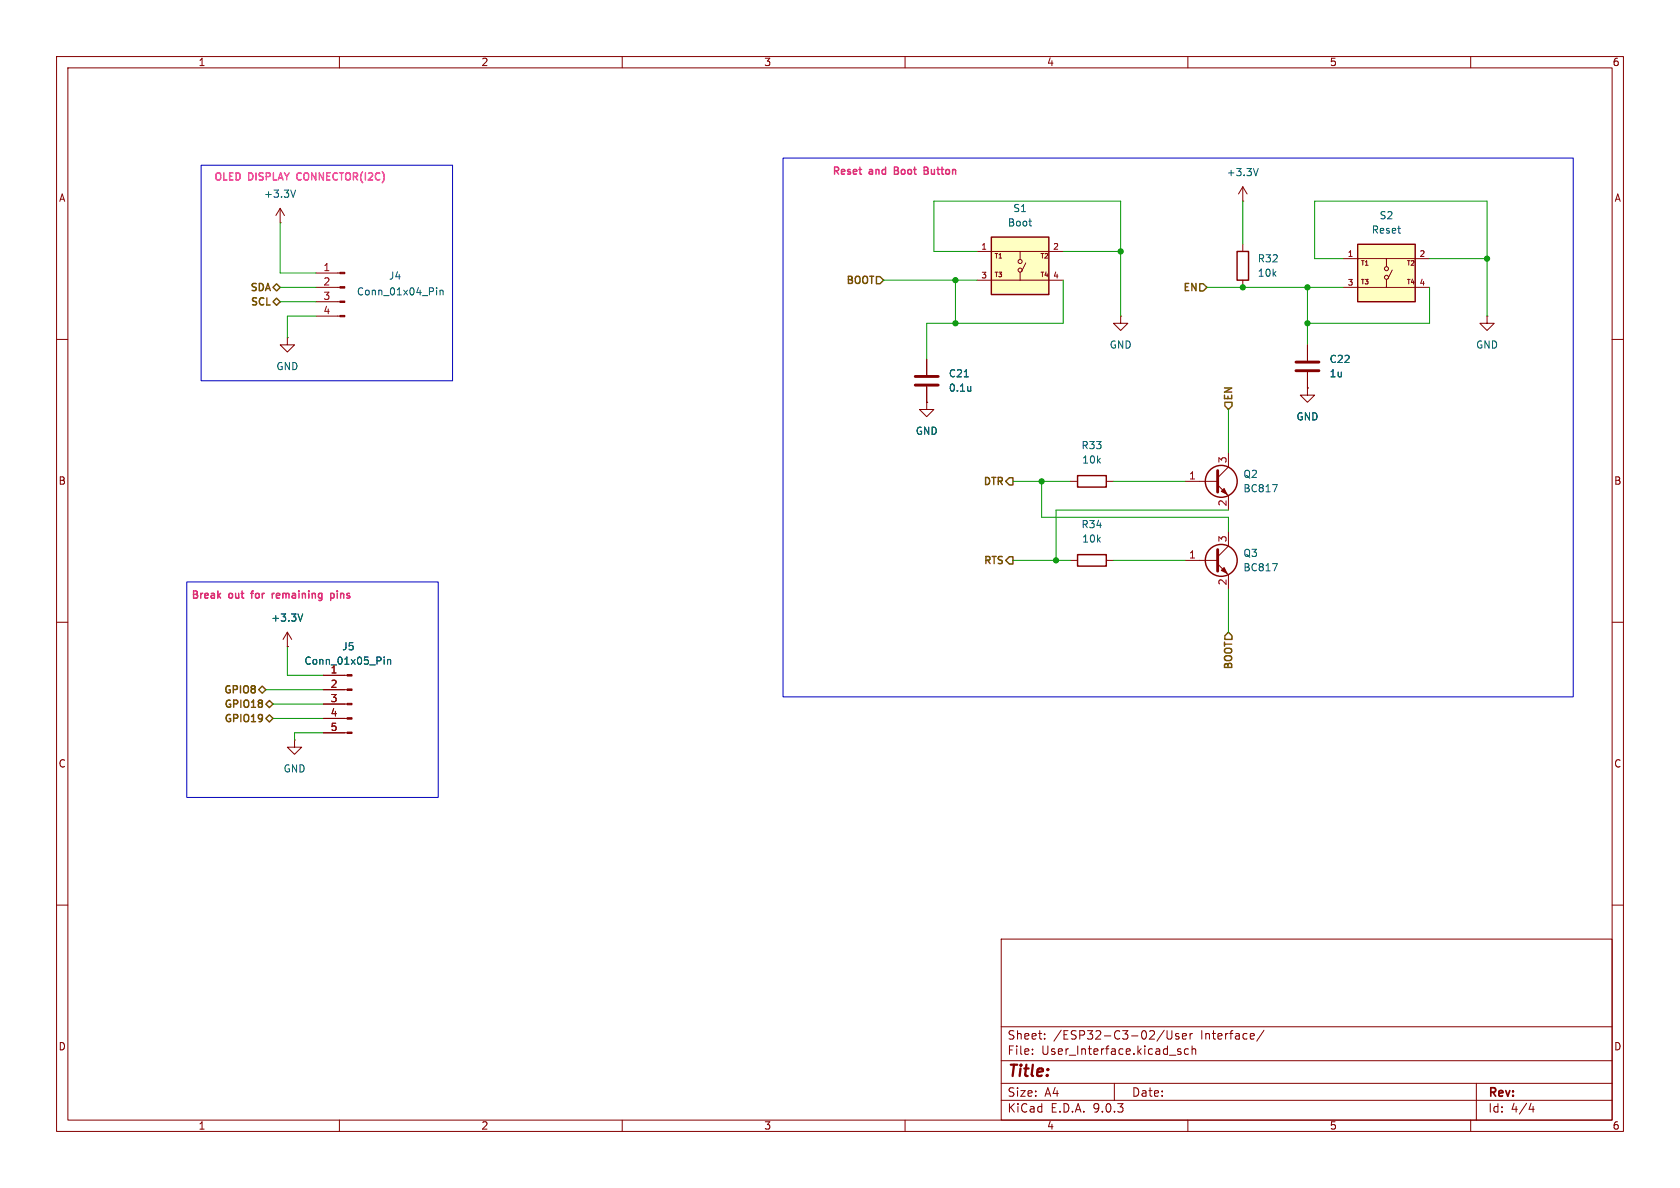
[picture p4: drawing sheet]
<svg xmlns="http://www.w3.org/2000/svg" width="297mm" height="210mm" viewBox="0 0 297 210" stroke-linecap="round" stroke-linejoin="round" font-family="sans-serif">
<g fill="none" stroke="#840000" stroke-width=".18">
<path d="M10 10h277v190h-277zM12 12h273v186h-273zM60 10v2M110 10v2M160 10v2M210 10v2M260 10v2M10 60h2M285 60h2M209.5 99.1h5.8M215.3 99.7l1.9 1.9v2.5M217.2 94v2.5l-1.9 1.9"/>
<path d="M10 110h2M285 110h2M10 160h2M177 166h108v32h-108zM285 160h2M60 198v2M110 198v2M160 198v2M177 194.5h108M177 191.5h108M177 187.5h108M177 181.5h108"/>
<path d="M182.5 186.3v.1M182.5 185.5v.1M184.7 183.6v.1M184.7 182.8v.1M197 191.5v3M205.8 182.1l-1.3 2M206.3 182.2v1.2l.3 .3 .4-.1 .2-.2v-1.2M208.2 185.8l.5 .2 .1 .2-.2 .2-.4-.1M208.2 185.5h.5M208.4 182.8l-.4-.1-.2 .2 .1 .2 .5 .2v.3h-.6M209 183.2l.7-.1v-.3l-.5-.1-.2 .2 .1 .7h.6M210 198v2"/>
<path d="M210.1 185.5l-.4-.1-.3 .3v.4l.1 .2h.6M210.4 182.7v1M210.7 185.5l.3-.1 .3 .1 .1 .9M210.7 184.9v1.5M210.8 182.7l-.3 .1-.1 .2M223.5 182.1l-1.3 2M260 198v2M261 191.5v6.5M270.7 195l-.4 1.1h.9M271 195.6v1"/>
</g>
<path d="M215.3 97.2v3.8" fill="none" stroke="#840000" stroke-width=".51"/>
<circle cx="215.9" cy="99.1" r="2.82" fill="none" stroke="#840000" stroke-width=".25"/>
<path d="M215.9 100.8l.5-.5 .5 1z" fill="#840000" stroke="#840000" stroke-width=".18"/>
<path d="M225 99.6h.8l-.5 1.3" fill="none" stroke="#006464" stroke-width=".18"/>
<path d="M240 43.2h10.2v10.1h-10.2z" fill="#ffffc2"/>
<g fill="none" stroke="#840000" stroke-width=".18">
<path d="M49.5 39.4h.1M49.5 36.8l-.7 1.3M49.5 36.8l.8 1.3M49.5 36.8v2.6M219.7 35.6h.1M219.7 33v2.6M219.7 33l-.8 1.3M219.7 33l.8 1.3M50.8 59.7v1.3h1.3l-1.3 1.2-1.3-1.2h1.3M50.8 59.7h.1M55.9 50.8h4.2M55.9 48.3h4.2"/>
<path d="M55.9 53.3h4.2M55.9 55.9h4.2M219.7 43.2v1.3M219.7 49.5v1.3M237.5 45.7h15.2M237.5 50.8h15.2M245.1 45.7v1.4M245.1 49.4v1.4M246.1 47.8l-.7 1.5M262.9 55.9v1.3h1.3l-1.3 1.2-1.3-1.2h1.3M262.9 55.9h.1M163.8 71.1v1.3h1.3l-1.3 1.3-1.2-1.3h1.2"/>
<path d="M163.8 71.1h.1M231.1 61v2.8M231.1 65.8v2.8M189.2 99.1h1.3M195.6 99.1h1.2M50.8 114.3h.1M50.8 111.8l-.8 1.2M50.8 111.8l.8 1.2M50.8 111.8v2.5M57.1 119.4h4.3M52.1 130.8v1.3h1.2l-1.2 1.3-1.3-1.3h1.3M52.1 130.8h.1"/>
<path d="M57.1 121.9h4.3M57.1 124.5h4.3M57.1 127h4.3M57.1 129.5h4.3"/>
<circle cx="245.1" cy="49" r=".36"/>
<circle cx="245.1" cy="47.5" r=".36"/>
</g>
<path d="M218.7 44.5h2v5h-2zM240 43.2h10.2v10.1h-10.2zM190.5 98h5.1v2.1h-5.1z" fill="none" stroke="#840000" stroke-width=".25"/>
<path d="M52.3 33.6l-.5 1.3M222.4 29.8l-.4 1.3M77.2 50.9v.1M77.2 51.3v.8M77.8 51.3v.8M77.8 51.4l.2-.1 .3 .1v.7M53.5 108.5l-.4 1.3M67.9 116.1v.2M67.9 116.6v.8M68.5 116.6v.8M68.5 116.7l.2-.1h.3l.1 .8" fill="none" stroke="#006464" stroke-width=".18"/>
<g fill="#840000" stroke="#840000" stroke-width=".18">
<path d="M60.1 48.1h.9v.3h-.9z"/>
<path d="M60.1 50.7h.9v.2h-.9z"/>
<path d="M60.1 53.2h.9v.3h-.9z"/>
<path d="M60.1 55.8h.9v.2h-.9z"/>
<path d="M61.4 119.3h.8v.2h-.8z"/>
<path d="M61.4 121.8h.8v.2h-.8z"/>
<path d="M61.4 124.3h.8v.3h-.8z"/>
<path d="M61.4 126.9h.8v.2h-.8z"/>
<path d="M61.4 129.4h.8v.3h-.8z"/>
</g>
<path d="M229.1 64h4.1M229.1 65.5h4.1" fill="none" stroke="#840000" stroke-width=".51"/>
<path d="M175.3 41.9h10.1v10.2h-10.1z" fill="#ffffc2"/>
<g fill="none" stroke="#840000" stroke-width=".18">
<path d="M172.7 44.5h15.3M172.7 49.5h15.3M180.3 44.5v1.3M180.3 48.1v1.4M181.4 46.5l-.8 1.5M198.1 55.9v1.3h1.3l-1.3 1.2-1.3-1.2h1.3M198.1 55.9h.1M163.8 71.1h.1M163.8 63.5v2.8M163.8 68.3v2.8M231.1 68.6v1.3h1.3l-1.3 1.2-1.2-1.2h1.2M231.1 68.6h.1"/>
<path d="M231.1 61v2.8M231.1 65.8v2.8M189.2 85.1h1.3M195.6 85.1h1.2M209.5 85.1h5.8M215.3 85.7l1.9 1.9v2.6M217.2 80v2.6l-1.9 1.9M50.8 114.3h.1M57.1 119.4h3.9M57.1 121.9h3.9M57.1 124.5h3.9M57.1 127h3.9"/>
<path d="M57.1 129.5h3.9"/>
<circle cx="180.3" cy="46.2" r=".36"/>
<circle cx="180.3" cy="47.8" r=".36"/>
</g>
<g fill="none" stroke="#840000" stroke-width=".25">
<path d="M175.3 41.9h10.1v10.2h-10.1zM190.5 84.1h5.1v2h-5.1z"/>
<circle cx="215.9" cy="85.1" r="2.82"/>
</g>
<path d="M181.9 39.1h.5M182.2 39.9h.2M170.5 66.6h.7M171.6 68.3v.9M171.6 69v.1M225 85.7h.8l-.5 1.2M53.5 108.5l-.4 1.3M67.9 116.1v.2M67.9 116.6v.8M68.5 116.6v.8M68.5 116.7l.2-.1h.3l.1 .8" fill="none" stroke="#006464" stroke-width=".18"/>
<path d="M161.8 66.5h4.1M161.8 68.1h4.1M215.3 83.2v3.8" fill="none" stroke="#840000" stroke-width=".51"/>
<path d="M215.9 86.9l.5-.5 .5 1z" fill="#840000" stroke="#840000" stroke-width=".18"/>
<g fill="none" stroke="#725600" stroke-width=".25">
<path d="M48.3 50.8l.6-.6 .6 .6-.6 .6zM48.3 53.3l.6-.6 .6 .6-.6 .7zM154.9 48.9h.7l.6 .6-.6 .7h-.7zM212.1 50.2h.6l.7 .6-.7 .6h-.6zM216.5 71.1h1.3v.7l-.6 .6-.7-.6zM177.8 99.1l.6-.7h.7v1.3h-.7zM178.4 84.5h.7v1.2h-.7l-.6-.6zM217.2 111.8l.6 .6v.6h-1.3v-.6zM45.7 121.9l.7-.6 .6 .6-.6 .7zM46.3 123.9v.3M46.3 124.4v.5M46.3 126.4v.9"/>
<path d="M46.4 126.8l-.1 .2M47 124.5l.6-.7 .7 .7-.7 .6zM47 127l.6-.6 .7 .6-.7 .6z"/>
</g>
<g fill="none" stroke="#009600" stroke-width=".18">
<path d="M49.5 39.4v8.9h6.4M219.7 35.6v7.6M49.5 50.8h6.4M49.5 53.3h6.4M55.9 55.9h-5.1v3.8M156.2 49.5h16.5M168.9 49.5v7.7M172.7 44.5h-7.6v-8.9h33v20.3M188 49.5v7.7h-24.2v6.3M188 44.5h10.1M213.4 50.8h24.1M231.1 50.8v10.2"/>
<path d="M237.5 45.7h-5.1v-10.1h30.5v20.3M252.7 50.8v6.4h-21.6M252.7 45.7h10.2M217.2 72.4v7.6M179.1 85.1h10.1M179.1 99.1h10.1M184.1 85.1v6.3h33.1v2.6M196.8 85.1h12.7M196.8 99.1h12.7M217.2 90.2h-30.5v8.9M50.8 114.3v5.1h6.3M217.2 104.1v7.7"/>
<path d="M47 121.9h10.1M48.3 124.5h8.8M48.3 127h8.8M57.1 129.5h-5v1.3"/>
</g>
<path d="M163.4 30.1h.4M163.8 30.1l.2 .1M163.9 29.6l-.5-.1v1.3h.5M163.9 30.1h-.1" fill="none" stroke="#ff2580" stroke-width=".25"/>
<path d="M44.3 104.9h.5M48.1 104.9v.8M48.5 104.9l-.4 .2M58.5 104.9h.3l.3 .2-.1 .6h-.5M58.5 104.9v1.3" fill="none" stroke="#ff0c77" stroke-width=".25"/>
<path d="M35.6 29.2h44.4v38.1h-44.4zM138.4 27.9h139.7v95.3h-139.7zM33 102.9h44.5v38.1h-44.5z" fill="none" stroke="#0000c2" stroke-width=".18"/>
<g fill="#009600" stroke="#009600" stroke-width=".18">
<circle cx="168.9" cy="57.2" r=".46"/>
<circle cx="184.1" cy="85.1" r=".46"/>
<circle cx="168.9" cy="49.5" r=".46"/>
<circle cx="198.1" cy="44.5" r=".46"/>
<circle cx="186.7" cy="99.1" r=".46"/>
<circle cx="262.9" cy="45.7" r=".46"/>
<circle cx="231.1" cy="57.2" r=".46"/>
<circle cx="219.7" cy="50.8" r=".46"/>
<circle cx="231.1" cy="50.8" r=".46"/>
</g>
<text font-size="2.8" fill="#840000" x="178" y="190.9">Title:</text>
<g font-size="2.1" fill="#840000">
<text x="178" y="184">Sheet:</text>
<text x="186.2" y="184">/ESP32-C3-02/User</text>
<text x="212.3" y="184">Interface/</text>
<text x="178" y="186.7">File:</text>
<text x="184.1" y="186.7">User_Interface.kicad_sch</text>
<text x="178" y="196.9">KiCad</text>
<text x="178" y="194.1">Size:</text>
<text x="184.7" y="194.1">A4</text>
<text x="185.7" y="196.9">E.D.A.</text>
<text x="193.3" y="196.9">9.0.3</text>
<text x="200" y="194.1">Date:</text>
<text x="263" y="194.3">Rev:</text>
<text x="263" y="196.9">Id:</text>
<text x="267.1" y="196.9">4/4</text>
</g>
<g font-size="1.8" fill="#840000">
<text x="35" y="11.9">1</text>
<text x="85" y="11.9">2</text>
<text x="135" y="11.9">3</text>
<text x="185" y="11.9">4</text>
<text x="235" y="11.9">5</text>
<text x="285" y="11.9">6</text>
<text x="10.3" y="35.9">A</text>
<text x="285.3" y="35.9">A</text>
<text x="10.3" y="85.9">B</text>
<text x="285.3" y="85.9">B</text>
<text x="10.3" y="135.9">C</text>
<text x="285.3" y="135.9">C</text>
<text x="10.3" y="185.9">D</text>
<text x="285.3" y="185.9">D</text>
<text x="35" y="199.9">1</text>
<text x="85" y="199.9">2</text>
<text x="135" y="199.9">3</text>
<text x="185" y="199.9">4</text>
<text x="235" y="199.9">5</text>
<text x="285" y="199.9">6</text>
</g>
<g font-size="1.8" fill="#ff22c3">
<text x="37.7" y="32.3">OLED</text>
<text x="43.9" y="32.3">DISPLAY</text>
<text x="53" y="32.3">CONNECTOR(I2C)</text>
</g>
<g font-size="1.8" fill="#006464">
<text x="46.6" y="35.2">+3.3V</text>
<text x="216.8" y="31.3">+3.3V</text>
<text x="178.1" y="40.2">Boot</text>
<text x="179" y="37.7">S1</text>
<text x="242.4" y="41.5">Reset</text>
<text x="243.8" y="39">S2</text>
<text x="222.3" y="46.6">R32</text>
<text x="63" y="52.4">Conn_01x04_Pin</text>
<text x="68.7" y="49.6">J4</text>
<text x="222.3" y="49.1">10k</text>
<text x="48.8" y="65.6">GND</text>
<text x="196.1" y="61.8">GND</text>
<text x="235" y="64.4">C22</text>
<text x="260.9" y="61.8">GND</text>
<text x="167.6" y="66.9">C21</text>
<text x="167.6" y="69.4">0.1u</text>
<text x="235" y="66.9">1u</text>
<text x="161.8" y="77.1">GND</text>
<text x="229.1" y="74.5">GND</text>
<text x="191.1" y="79.6">R33</text>
<text x="191.2" y="82.1">10k</text>
<text x="219.7" y="87.2">BC817</text>
<text x="219.7" y="84.7">Q2</text>
<text x="191.1" y="93.6">R34</text>
<text x="191.2" y="96.1">10k</text>
<text x="219.7" y="101.2">BC817</text>
<text x="219.7" y="98.7">Q3</text>
<text x="47.9" y="110.1">+3.3V</text>
<text x="53.7" y="117.7">Conn_01x05_Pin</text>
<text x="60.4" y="115.2">J5</text>
<text x="50" y="136.8">GND</text>
</g>
<g font-size="1.8" fill="#ff2580">
<text x="147" y="31.2">Reset</text>
<text x="153.7" y="31.2">and</text>
<text x="158.6" y="31.2">Boot</text>
<text x="164.3" y="31.2">Button</text>
</g>
<g font-size="1.8" fill="#725600">
<text x="44" y="51.8">SDA</text>
<text x="149.3" y="50.5">BOOT</text>
<text x="208.9" y="51.8">EN</text>
<text x="44.1" y="54.4">SCL</text>
<text x="218.2" y="70.9" transform="rotate(-90 218.2 70.9)">EN</text>
<text x="173.6" y="86.1">DTR</text>
<text x="173.7" y="100.1">RTS</text>
<text x="218.2" y="118.6" transform="rotate(-90 218.2 118.6)">BOOT</text>
<text x="39.3" y="122.9">GPIO8</text>
<text x="39.4" y="125.5">GPIO18</text>
<text x="39.4" y="128">GPIO19</text>
</g>
<g font-size="1.8" fill="#a90000">
<text x="57.1" y="48">1</text>
<text x="57.1" y="50.5">2</text>
<text x="57.1" y="53.1">3</text>
<text x="57.1" y="55.6">4</text>
<text x="216.9" y="82" transform="rotate(-90 216.9 82)">3</text>
<text x="210.1" y="84.8">1</text>
<text x="216.9" y="89.6" transform="rotate(-90 216.9 89.6)">2</text>
<text x="216.9" y="96" transform="rotate(-90 216.9 96)">3</text>
<text x="210.1" y="98.8">1</text>
<text x="216.9" y="103.6" transform="rotate(-90 216.9 103.6)">2</text>
<text x="58.3" y="119.1">1</text>
<text x="58.3" y="121.7">2</text>
<text x="58.3" y="124.2">3</text>
<text x="58.3" y="126.7">4</text>
<text x="58.3" y="129.3">5</text>
</g>
<g font-size="1.8" fill="#ff0c77">
<text x="33.7" y="106.2">Break</text>
<text x="40.5" y="106.2">out</text>
<text x="45" y="106.2">for</text>
<text x="49.1" y="106.2">remaining</text>
<text x="59.9" y="106.2">pins</text>
</g>
<g font-size="1.4" fill="#a90000">
<text x="173.4" y="44.2">1</text>
<text x="186.1" y="44.2">2</text>
<text x="238.1" y="45.5">1</text>
<text x="250.8" y="45.5">2</text>
<text x="173.4" y="49.3">3</text>
<text x="186.1" y="49.3">4</text>
<text x="238.1" y="50.5">3</text>
<text x="250.8" y="50.5">4</text>
</g>
<g font-size="1.1" fill="#840000">
<text x="175.7" y="45.9">T1</text>
<text x="183.8" y="45.9">T2</text>
<text x="240.5" y="47.2">T1</text>
<text x="248.6" y="47.2">T2</text>
<text x="175.7" y="49.2">T3</text>
<text x="183.8" y="49.2">T4</text>
<text x="240.5" y="50.5">T3</text>
<text x="248.6" y="50.5">T4</text>
</g>
</svg>
